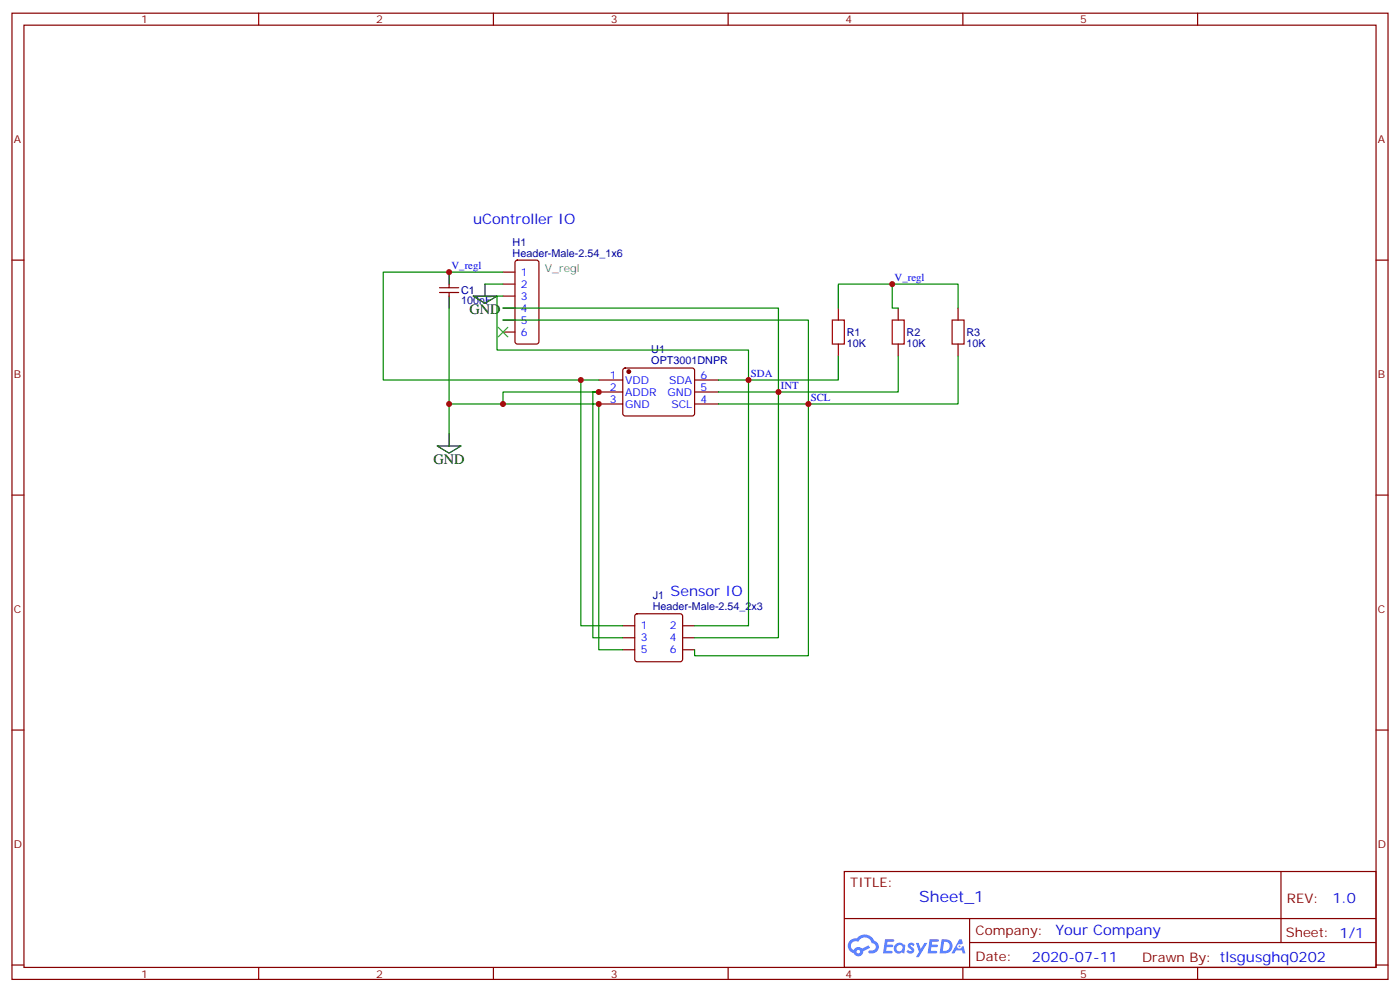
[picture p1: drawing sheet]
<svg xmlns="http://www.w3.org/2000/svg" width="412mm" height="292mm" viewBox="0 0 412 292" stroke-linecap="round" stroke-linejoin="round" font-family="sans-serif">
<g fill="none" stroke="#870000" stroke-width=".35">
<path d="M3.5 3.9h405.4v284.3h-405.4zM7.1 7.4h398.2v277.3h-398.2zM76.2 3.9v3.5M145.3 3.9v3.5M214.5 3.9v3.5M283.6 3.9v3.5M352.8 3.9v3.5M3.5 76.6h3.6M405.3 76.6h3.6M3.5 145.7h3.6M405.3 145.7h3.6M3.5 214.8h3.6"/>
<path d="M405.3 214.8h3.6M248.7 256.5h156.6v28.2h-156.6zM377.3 256.5v20.9M248.7 270.3h156.5M285.6 277.4h119.6M285.6 270.3v14.1M3.5 284h3.6M76.2 284.7v3.5M145.3 284.7v3.5M214.5 284.7v3.5M283.6 284.7v3.5M352.8 284.7v3.5"/>
<path d="M405.3 284h3.6"/>
</g>
<g fill="#5487ff">
<path d="M267.7 277.6a1.22 1.22 0 0 1 1.7 .3l-.4 .6a.47 .47 0 0 0-.3-.4 .47 .47 0 0 0-.5 .2l.1 .2a1.14 1.14 0 0 1 .8 1.8 1.14 1.14 0 0 1-1.9-.1l-.2-.1 .5-.6 .7 .4a.29 .29 0 0 0 .3-.2 .29 .29 0 0 0-.2-.3 1.04 1.04 0 0 1-.6-1.8z"/>
<path d="M260.7 276.4h2.4l.3 .2-.2 .5h-1.8l-.1 .9h1.5l.3 .4-.3 .3h-1.6l-.2 1.1 1.7 .1 .2 .3-.2 .3-2.6 .1z"/>
<path d="M273.8 276.4h2.4l.3 .2-.1 .5h-1.8l-.2 .9h1.6l.3 .4-.4 .3h-1.6l-.1 1.1 1.7 .1 .2 .3-.2 .3h-2.6z"/>
<path d="M282.6 276.4h.7l.3 1.3-.6 .3a.69 .69 0 0 0-1 .2 .69 .69 0 0 0 .4 1 .69 .69 0 0 0 .9-.6l.5-.3 .6 2.2h-.8l-.2-.8h-1.8l-.5 .8h-.8z"/>
<path d="M269.8 277.5h.8l.6 1.8 1.1-1.8h.9l-2.6 4.2h-.8l.9-1.6z"/>
<path d="M277.4 276.4l-.6 4.2h1.3a2.11 2.11 0 0 0 2.5-2.2 2.11 2.11 0 0 0-2.5-2zM278.1 277.1a1.39 1.39 0 0 1 1.7 1.5 1.39 1.39 0 0 1-1.8 1.2h-.3z"/>
<path d="M263.7 278a1.54 1.54 0 0 0-.1 2.2 1.54 1.54 0 0 0 2.2 .1l.6 .3 .3-2.3-.2-.3h-.4a1.49 1.49 0 0 0-2.4 0zM264 279a.94 .94 0 0 1 1.8 0 .94 .94 0 0 1-1.8 0z"/>
<path d="M250.4 276.8a2.18 2.18 0 0 0 1.1 3.7 1.44 1.44 0 0 0 1.6 .9 1.44 1.44 0 0 0 1.2-1.5l2-1-.5-.7-1.9 1a1.47 1.47 0 0 0-2.4 .4 1.39 1.39 0 0 1-.7-1.9 1.39 1.39 0 0 1 2-.5 2.12 2.12 0 0 1 2.2-1.3 2.12 2.12 0 0 1 1.9 1.7 1.14 1.14 0 0 1 1.1 1.4 1.14 1.14 0 0 1-1.7 .7 .43 .43 0 0 0-.5 .4 .43 .43 0 0 0 .4 .5 1.98 1.98 0 0 0 2.5-1.3 1.98 1.98 0 0 0-1.2-2.5 3.1 3.1 0 0 0-5.3-.7l-.9 .1zM252.3 280.1a.55 .55 0 0 1 1.1 0 .55 .55 0 0 1-1.1 0z"/>
<circle cx="282.6" cy="278.5" r=".26"/>
</g>
<g fill="none" stroke="#870000" stroke-width=".35">
<path d="M151.9 76.8l.5-.2h5.6l.7 .4v23.5l-.4 .7h-5.9l-.7-.4v-23.5zM129.5 86.1h5.6M129.5 84.7h5.6M132.3 83.6v1.1M132.3 86.1v1M148.2 80.1h3.5M148.2 83.6h3.5M148.2 87.1h3.5M148.2 90.7h3.5M148.2 94.2h3.5M148.2 97.7h3.5M246.9 90.7v3.5"/>
<path d="M264.6 90.7v3.5M282.2 90.7v3.5M176.4 111.8h7M176.4 115.4h7M176.4 118.9h7M183.7 108.5l.4-.2 20.1 .1 .4 .6-.1 13-.6 .4-20-.1-.5-.6v-12.7zM204.6 111.8h7.1M204.6 115.4h7.1M204.6 118.9h7.1M246.9 101.2v3.6M264.6 101.2v3.6M282.2 101.2v3.6"/>
<path d="M183.4 184.1h3.6M183.4 187.7h3.6M183.4 191.2h3.6M187.2 180.8l.5-.2h12.7l.5 .2 .2 .5v12.7l-.3 .5-.4 .2h-12.7l-.5-.2-.2-.5v-12.7zM201.1 184.1h3.5M201.1 187.7h3.5M201.1 191.2h3.5"/>
</g>
<circle cx="185.2" cy="109.4" r=".53" fill="#870000" stroke="#870000" stroke-width=".35"/>
<g fill="none" stroke="#008700" stroke-width=".35">
<path d="M132.3 90.7v28.2h15.9M142.9 83.6h5.3M148.2 80.1h-35.3v31.7h58.2M148.2 87.1h-1.8v15.9h74.1v8.8h26.4v-7M148.2 90.7h81.1v24.7h35.3v-10.6M148.2 94.2h89.9v24.7h44.1v-14.1M246.9 90.7v-7.1h15.9v7.1h1.8M262.8 83.6h19.4v7.1M132.3 118.9v8.8M176.4 111.8h-5.3v72.3h12.3M211.7 111.8h8.8v72.3h-15.9M211.7 115.4h17.6v72.3h-24.7"/>
<path d="M211.7 118.9h26.4v74.1h-33.5v-1.8M183.4 187.7h-8.8v-72.3h1.8h-28.2v3.5h28.2v72.3h7"/>
</g>
<path d="M132.3 80.1v3.5M132.3 87.1v3.6M139.3 87.1h7.1l-3.5 2.2zM142.9 83.6v3.5M128.8 131.2h7l-3.5 2.1zM132.3 127.7v3.5" fill="none" stroke="#000" stroke-width=".35"/>
<path d="M132.3 79.7v.7M131.9 80.1h.7M262.5 83.6h.7M262.8 83.3v.7M220.1 111.8h.7M220.5 111.5v.7M229 115.4h.7M229.3 115v.7M237.8 118.9h.7M238.1 118.5v.7" fill="none" stroke="#000" stroke-width=".29"/>
<path d="M245.2 94.2h3.5v7h-3.5zM262.8 94.2h3.5v7h-3.5zM280.5 94.2h3.5v7h-3.5z" fill="none" stroke="#a10000" stroke-width=".35"/>
<path d="M146.8 96.3l2.8 2.8M149.6 96.3l-2.8 2.8" fill="none" stroke="#3c3" stroke-width=".35"/>
<g fill="#c00">
<circle cx="132.3" cy="80.1" r=".88"/>
<circle cx="171.1" cy="111.8" r=".88"/>
<circle cx="238.1" cy="118.9" r=".88"/>
<circle cx="220.5" cy="111.8" r=".88"/>
<circle cx="132.3" cy="118.9" r=".88"/>
<circle cx="176.4" cy="118.9" r=".88"/>
<circle cx="176.4" cy="115.4" r=".88"/>
<circle cx="148.2" cy="118.9" r=".88"/>
<circle cx="262.8" cy="83.6" r=".88"/>
<circle cx="229.3" cy="115.4" r=".88"/>
</g>
<text font-size="4.6" fill="#00f" x="270.8" y="265.5">Sheet_1</text>
<g font-size="4.2" fill="#00f">
<text x="139.3" y="66">uController IO</text>
<text x="197.6" y="175.3">Sensor IO</text>
<text x="392.5" y="265.7">1.0</text>
<text x="310.9" y="275.3">Your Company</text>
<text x="304" y="283.1">2020-07-11</text>
</g>
<g font-size="4.2">
<text x="138.3" y="92.4">GND</text>
<text x="127.7" y="136.5">GND</text>
</g>
<g font-size="3.9" fill="#800">
<text x="250.5" y="261.1">TITLE:</text>
<text x="379.1" y="265.7">REV:</text>
<text x="287.4" y="275.3">Company:</text>
<text x="378.7" y="275.9">Sheet: 1/1</text>
<text x="287.4" y="282.9">Date:</text>
<text x="336.4" y="283">Drawn By: tlsgusghq0202</text>
</g>
<g font-size="3.2" fill="#800">
<text x="41.6" y="6.9">1</text>
<text x="110.8" y="6.9">2</text>
<text x="179.9" y="6.9">3</text>
<text x="249.1" y="6.9">4</text>
<text x="318.2" y="6.9">5</text>
<text x="4.1" y="42">A</text>
<text x="405.9" y="42">A</text>
<text x="4.1" y="111.1">B</text>
<text x="405.9" y="111.1">B</text>
<text x="4.1" y="180.3">C</text>
<text x="405.9" y="180.3">C</text>
<text x="4.1" y="249.4">D</text>
<text x="405.9" y="249.4">D</text>
<text x="41.6" y="287.7">1</text>
<text x="110.8" y="287.7">2</text>
<text x="179.9" y="287.7">3</text>
<text x="249.1" y="287.7">4</text>
<text x="318.2" y="287.7">5</text>
</g>
<g font-size="3.2" fill="#000080">
<text x="151" y="75.5">Header-Male-2.54_1x6</text>
<text x="151" y="72.3">H1</text>
<text x="135.8" y="89.6">100nF</text>
<text x="135.8" y="86.4">C1</text>
<text x="249.4" y="98.9">R1</text>
<text x="267.1" y="98.9">R2</text>
<text x="284.7" y="98.9">R3</text>
<text x="191.9" y="107.1">OPT3001DNPR</text>
<text x="191.9" y="104">U1</text>
<text x="249.4" y="102.1">10K</text>
<text x="267.1" y="102.1">10K</text>
<text x="284.7" y="102.1">10K</text>
<text x="192.3" y="179.6">Header-Male-2.54_2x3</text>
<text x="192.3" y="176.4">J1</text>
</g>
<g font-size="3.2" fill="#00f">
<text x="133" y="79.2">V_regl</text>
<text x="153.5" y="81.1">1</text>
<text x="263.5" y="82.7">V_regl</text>
<text x="153.5" y="84.7">2</text>
<text x="153.5" y="88.2">3</text>
<text x="153.5" y="91.7">4</text>
<text x="153.5" y="95.2">5</text>
<text x="153.5" y="98.8">6</text>
<text x="179.7" y="111.5">1</text>
<text x="184.1" y="112.9">VDD</text>
<text x="197.1" y="112.9">SDA</text>
<text x="206.4" y="111.5">6</text>
<text x="221.2" y="110.9">SDA</text>
<text x="179.7" y="115">2</text>
<text x="179.7" y="118.5">3</text>
<text x="184.1" y="116.4">ADDR</text>
<text x="184.1" y="119.9">GND</text>
<text x="196.6" y="116.4">GND</text>
<text x="197.8" y="119.9">SCL</text>
<text x="206.4" y="118.5">4</text>
<text x="206.4" y="115">5</text>
<text x="230" y="114.5">INT</text>
<text x="238.8" y="118">SCL</text>
<text x="188.7" y="185.2">1</text>
<text x="197.3" y="185.2">2</text>
<text x="188.7" y="188.7">3</text>
<text x="197.3" y="188.7">4</text>
<text x="188.7" y="192.3">5</text>
<text x="197.3" y="192.3">6</text>
</g>
<text font-size="3.2" fill="#666" x="160.5" y="80.1">V_regl</text>
</svg>
